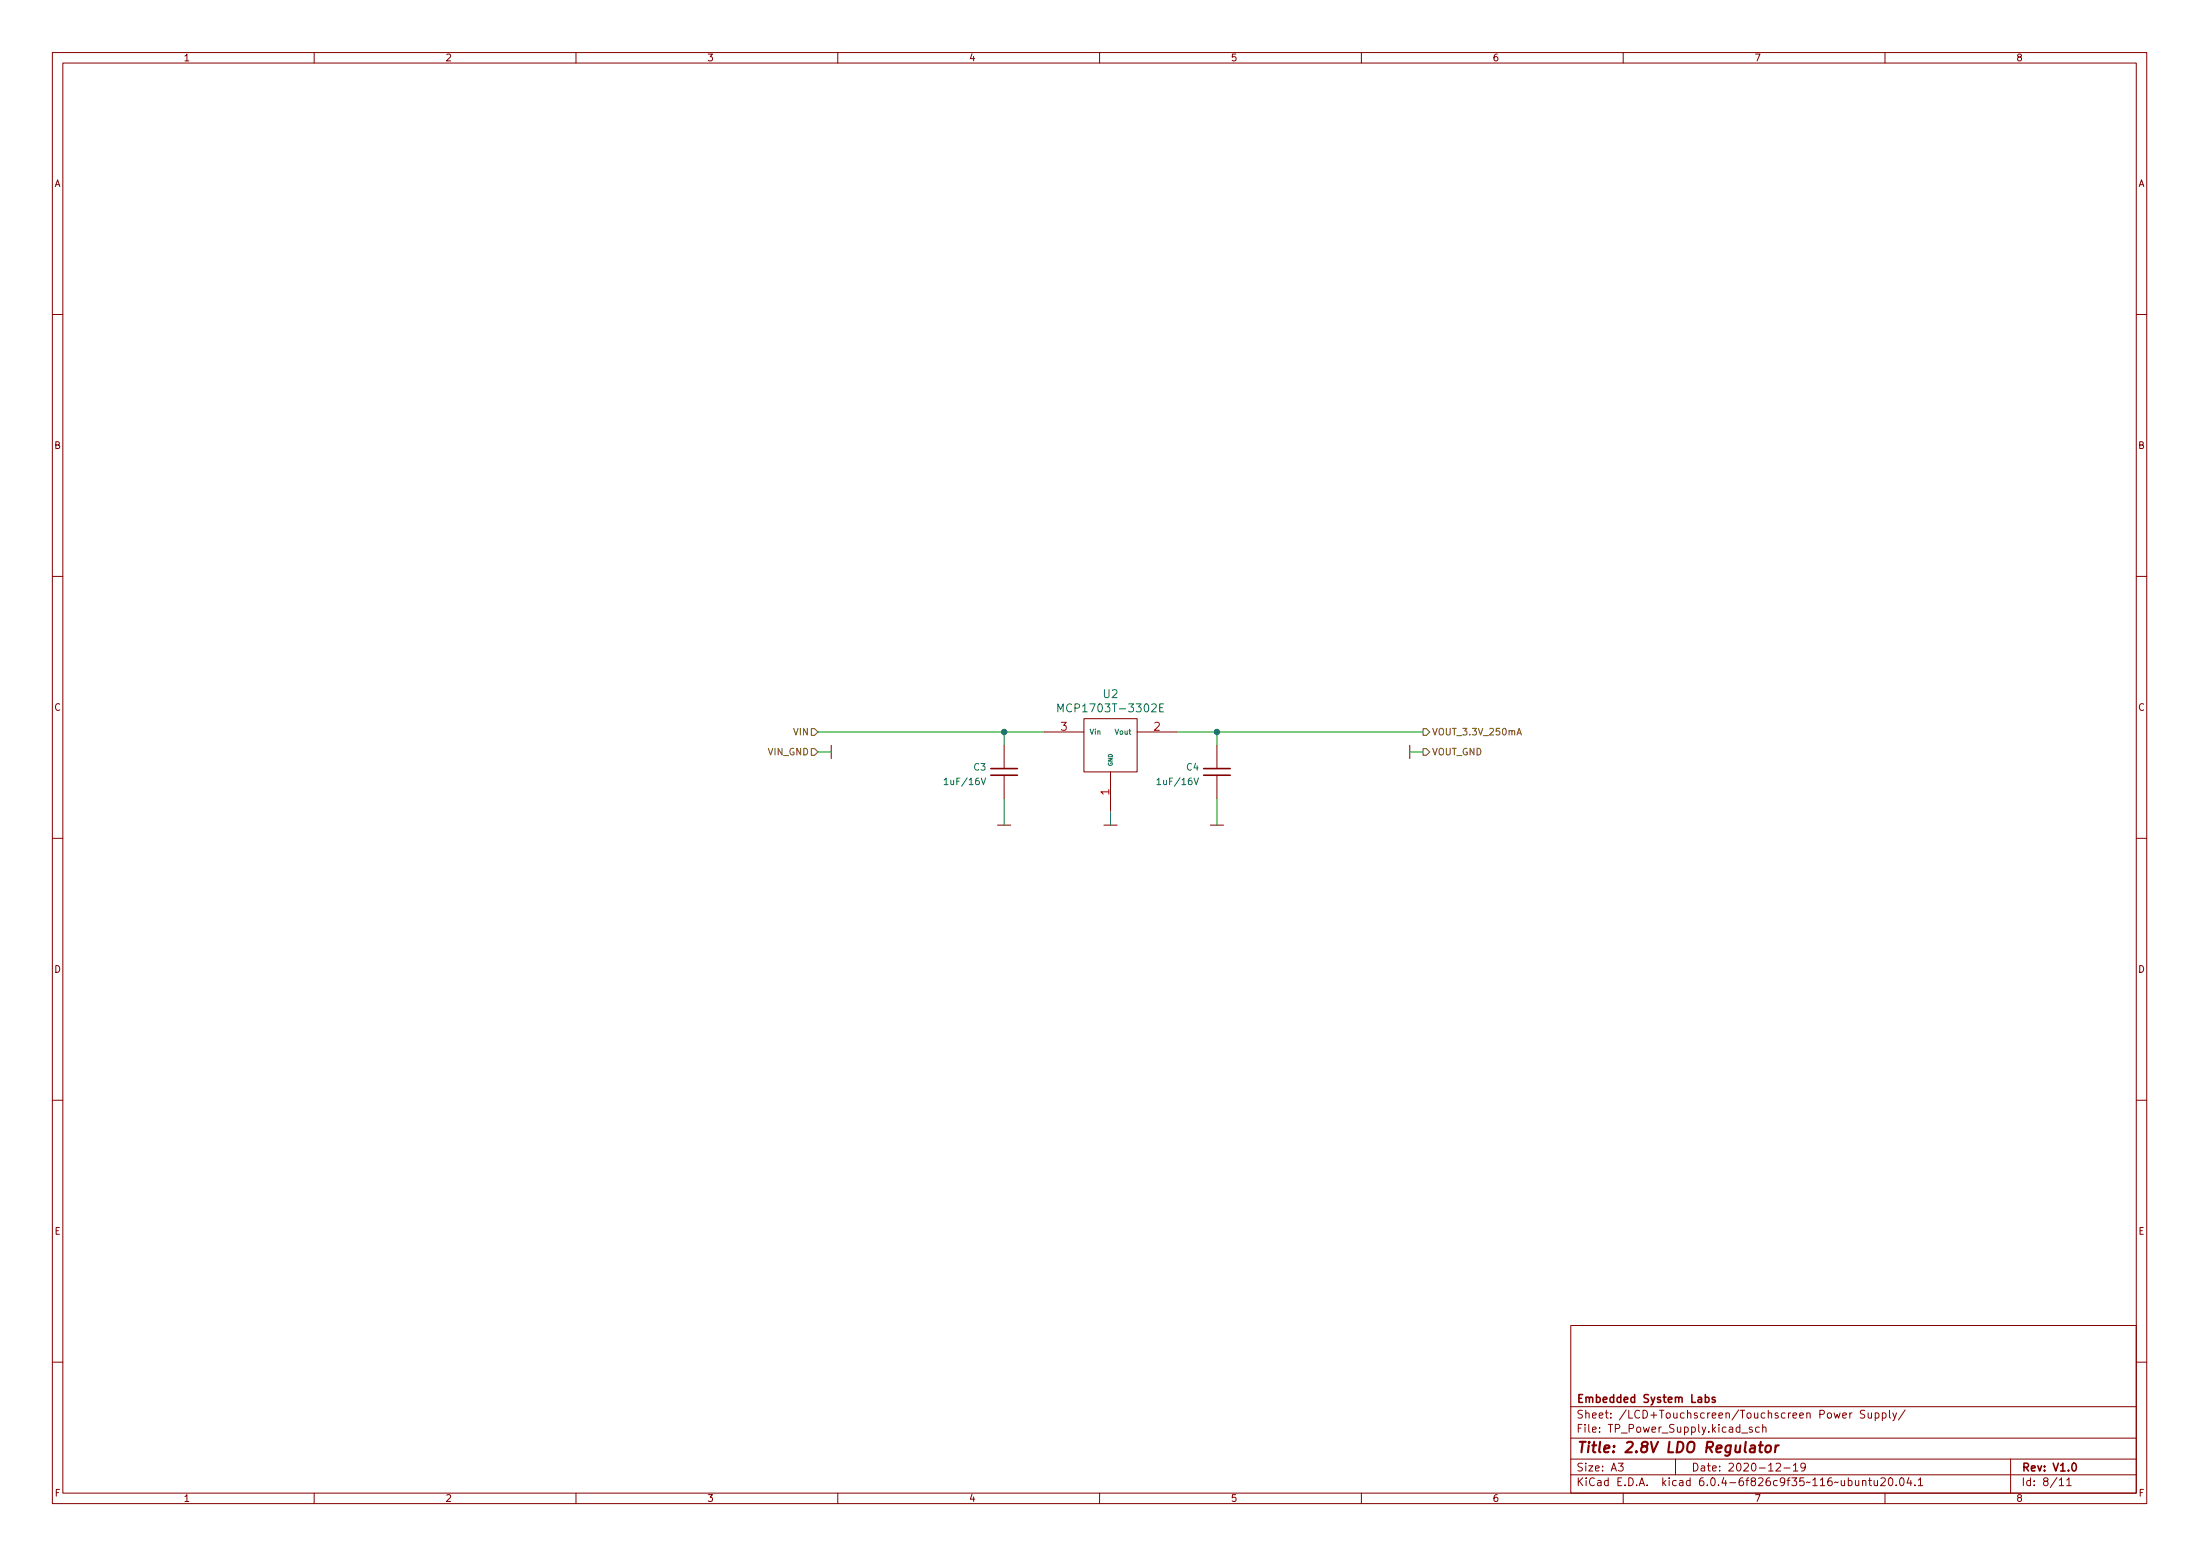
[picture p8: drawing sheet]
<svg xmlns="http://www.w3.org/2000/svg" width="420mm" height="297mm" viewBox="0 0 420 297" stroke-linecap="round" stroke-linejoin="round" font-family="sans-serif">
<g fill="none" stroke="#840000" stroke-width=".19">
<path d="M10 10h400v277h-400zM12 12h396v273h-396zM60 10v2M110 10v2M160 10v2M210 10v2M260 10v2M310 10v2M360 10v2M10 60h2M408 60h2M10 110h2"/>
<path d="M408 110h2M199.4 139.7h7.6M207 137.2h10.2v10.2h-10.2zM217.2 139.7h7.6M158.7 142.3v2.5M190.5 157.5h2.5M191.8 142.3v4.4M191.8 148v4.4M210.8 157.5h2.6M212.1 147.4v7.6M231.1 157.5h2.6M232.4 142.3v4.4"/>
<path d="M232.4 148v4.4M269.2 142.3v2.5M10 160h2M408 160h2M10 210h2M408 210h2M300 253h108v32h-108zM10 260h2M300 278.5h108M300 274.5h108M300 268.5h108M309.1 279.3h.9l-.5 .6 .4 .1v.7l-.2 .1-.6-.1"/>
<path d="M320 278.5v3M332.6 273.6h1.2M334.6 272.5l-.3-.1-.2 .2v.2l.5 .2v.3h-.5M336 272.5l-.4-.1-.3 .3 .1 .6h.6M336.6 272.6l.2-.2 .4 .1 .1 .9M336.6 271.9v1.5M339.2 279.5l.6-.2 .2 .2 .1 .2-1 1.1h1M342.5 279.7l.4-.4v1.5M344.8 280l-.3 .2h-.3l-.3-.2 .2-.6 .4-.1 .2 .2a.99 .99 0 0 1-.3 1.3h-.3M353.3 269.7v1M353.7 269.7l-.3 .1-.1 .2M356.1 269.3l-.5-.1-.3 .3 .1 .4 .7 .2v.5l-.2 .1-.6-.1"/>
<path d="M356.8 269.7v.9l.4 .1 .2-.1M357.4 269.7v1M358.1 269.8l.5-.1 .3 .3-.2 .6h-.6M358.1 269.7v1.5M359.5 269.8l.4-.1 .3 .3-.1 .6h-.6M359.5 269.7v1.5M360.9 269.2v1.3l.2 .2M361.5 269.7l.4 1M362.2 269.7l-.5 1.4-.2 .1M363.8 269.1l-1.2 2M384 278.5v6.5M408 260h2"/>
<path d="M60 285v2M110 285v2M160 285v2M210 285v2M260 285v2M300 281.5h108M310 285v2M340.7 280.2h1.2M342.5 280.8h.9M355.7 282.8l.2-.2 .4 .1 .1 .9M355.7 282.6v1M356.8 282.6h.6"/>
<path d="M357.1 282.1v1.3l.3 .2M357.9 282.6l.1 .9 .4 .1 .2-.1M358.6 282.6v1M359.2 282.3l.6-.2 .2 .2 .1 .2-1 1.1h1M360 285v2M360.9 282.2l.1-.1a.8 .8 0 0 1 .5 .8 .8 .8 0 0 1-.5 .7 1 1 0 0 1-.1-1.4zM362.1 283.5v.1M363 282.2l.1-.1a.8 .8 0 0 1 .6 .8 .8 .8 0 0 1-.6 .7 1 1 0 0 1-.1-1.4zM364.6 282l-.4 1.1h.9M364.9 282.6v1M365.7 283.5v.1M366.4 282.5l.4-.4v1.5"/>
<path d="M366.4 283.6h.8M393.3 282.5l.4-.4v1.5M393.3 283.6h.8M394.7 282.5l.4-.4v1.5M394.7 283.6h.9"/>
</g>
<path d="M189.2 148h5.1M189.2 146.7h5.1M229.9 148h5M229.9 146.7h5M325.7 266.8l.4-.1 .3 .3-.1 .6h-.6M327.5 266.8l-.3-.1-.2 .2v.2l.5 .2v.3h-.5M395.9 279.4l.1-.1a.8 .8 0 0 1 .6 .8 .8 .8 0 0 1-.6 .7 1 1 0 0 1-.1-1.4z" fill="none" stroke="#840000" stroke-width=".3"/>
<path d="M335.9 275.9h.8M336.3 275.2l-.2 1.8v.1l.4 .1M337.3 276.1a.52 .52 0 0 1 .5-.2 .52 .52 0 0 1 .4 .4v.6a.55 .55 0 0 1-.6 .4 .55 .55 0 0 1-.5-.4zM339.1 275.9l-.1 1.3M339.7 275.9l-.4 .1-.2 .3" fill="none" stroke="#840000" stroke-width=".4"/>
<path d="M202 135.9v-1.5l.5 1.1 .6-1.1v1.5M221.5 135.1h.5M222.2 134.4h-.7v1.5h.7M180.3 148.9l.4-.4v1.3M180.3 149.8h.7M187.4 148.5l.4 1.3 .4-1.3M221 148.9l.3-.4v1.3M221 149.8h.7M228 148.5l.5 1.3 .4-1.3" fill="none" stroke="#006464" stroke-width=".19"/>
<path d="M154.9 139.1h.7l.6 .6-.6 .7h-.7zM271.8 139.1h.6l.6 .6-.6 .7h-.6zM289.8 139.9h.6M154.9 142.9h.7l.6 .6-.6 .7h-.7zM271.8 142.9h.6l.6 .6-.6 .7h-.6zM289.7 140.3l.4-1.3 .5 1.3" fill="none" stroke="#725600" stroke-width=".19"/>
<path d="M156.2 139.7h43.2M191.8 139.7v2.6M224.8 139.7h47M232.4 139.7v2.6M156.2 143.5h2.5M191.8 152.4v5.1M212.1 155v2.5M232.4 152.4v5.1M269.2 143.5h2.6" fill="none" stroke="#009600" stroke-width=".19"/>
<g fill="#009600" stroke="#009600" stroke-width=".19">
<circle cx="191.8" cy="139.7" r=".51"/>
<circle cx="232.4" cy="139.7" r=".51"/>
</g>
<text font-size="2.8" fill="#840000" x="301" y="277.3">Title: 2.8V LDO Regulator</text>
<g font-size="2.1" fill="#006464">
<text x="203.3" y="136">MCP1703T-3302E</text>
<text x="210.7" y="133.3">U2</text>
</g>
<g font-size="2.1" fill="#a90000">
<text x="202.6" y="139.5">3</text>
<text x="220.4" y="139.5">2</text>
<text x="211.8" y="151.8" transform="rotate(-90 211.8 151.8)">1</text>
</g>
<g font-size="2.1" fill="#840000">
<text x="301" y="267.8">Embedded System Labs</text>
<text x="301" y="273.5">File: TP_Power_Supply.kicad_sch</text>
<text x="301" y="270.8">Sheet: /LCD+Touchscreen/Touchscreen Power Supply/</text>
<text x="301" y="280.9">Size: A3</text>
<text x="323" y="280.9">Date: 2020-12-19</text>
<text x="386" y="280.9">Rev: V1.0</text>
<text x="301" y="283.7">KiCad E.D.A. kicad 6.0.4-6f826c9f35~116~ubuntu20.04.1</text>
<text x="386" y="283.7">Id: 8/11</text>
</g>
<g font-size="1.8" fill="#840000">
<text x="35" y="11.7">1</text>
<text x="85" y="11.7">2</text>
<text x="135" y="11.7">3</text>
<text x="185" y="11.7">4</text>
<text x="235" y="11.7">5</text>
<text x="285" y="11.7">6</text>
<text x="335" y="11.7">7</text>
<text x="385" y="11.7">8</text>
<text x="10.3" y="35.7">A</text>
<text x="408.3" y="35.7">A</text>
<text x="10.3" y="85.7">B</text>
<text x="408.3" y="85.7">B</text>
<text x="10.3" y="135.7">C</text>
<text x="408.3" y="135.7">C</text>
<text x="10.3" y="185.7">D</text>
<text x="408.3" y="185.7">D</text>
<text x="10.4" y="235.7">E</text>
<text x="408.4" y="235.7">E</text>
<text x="10.4" y="285.7">F</text>
<text x="35" y="286.7">1</text>
<text x="85" y="286.7">2</text>
<text x="135" y="286.7">3</text>
<text x="185" y="286.7">4</text>
<text x="235" y="286.7">5</text>
<text x="285" y="286.7">6</text>
<text x="335" y="286.7">7</text>
<text x="385" y="286.7">8</text>
<text x="408.4" y="285.7">F</text>
</g>
<g font-size="1.8" fill="#725600">
<text x="151.6" y="140.4">VIN</text>
<text x="273.4" y="140.4">VOUT_3.3V_250mA</text>
<text x="146.7" y="144.2">VIN_GND</text>
<text x="273.4" y="144.2">VOUT_GND</text>
</g>
<g font-size="1.8" fill="#006464">
<text x="180.8" y="149.9">1uF/16V</text>
<text x="186" y="147.1">C3</text>
<text x="221.5" y="149.9">1uF/16V</text>
<text x="226.6" y="147.1">C4</text>
</g>
<g font-size="1.4" fill="#006464">
<text x="208" y="140.2">Vin</text>
<text x="213.1" y="140.2">Vout</text>
</g>
<text font-size="1.1" fill="#006464" x="212.5" y="146.3" transform="rotate(-90 212.5 146.3)">GND</text>
</svg>
